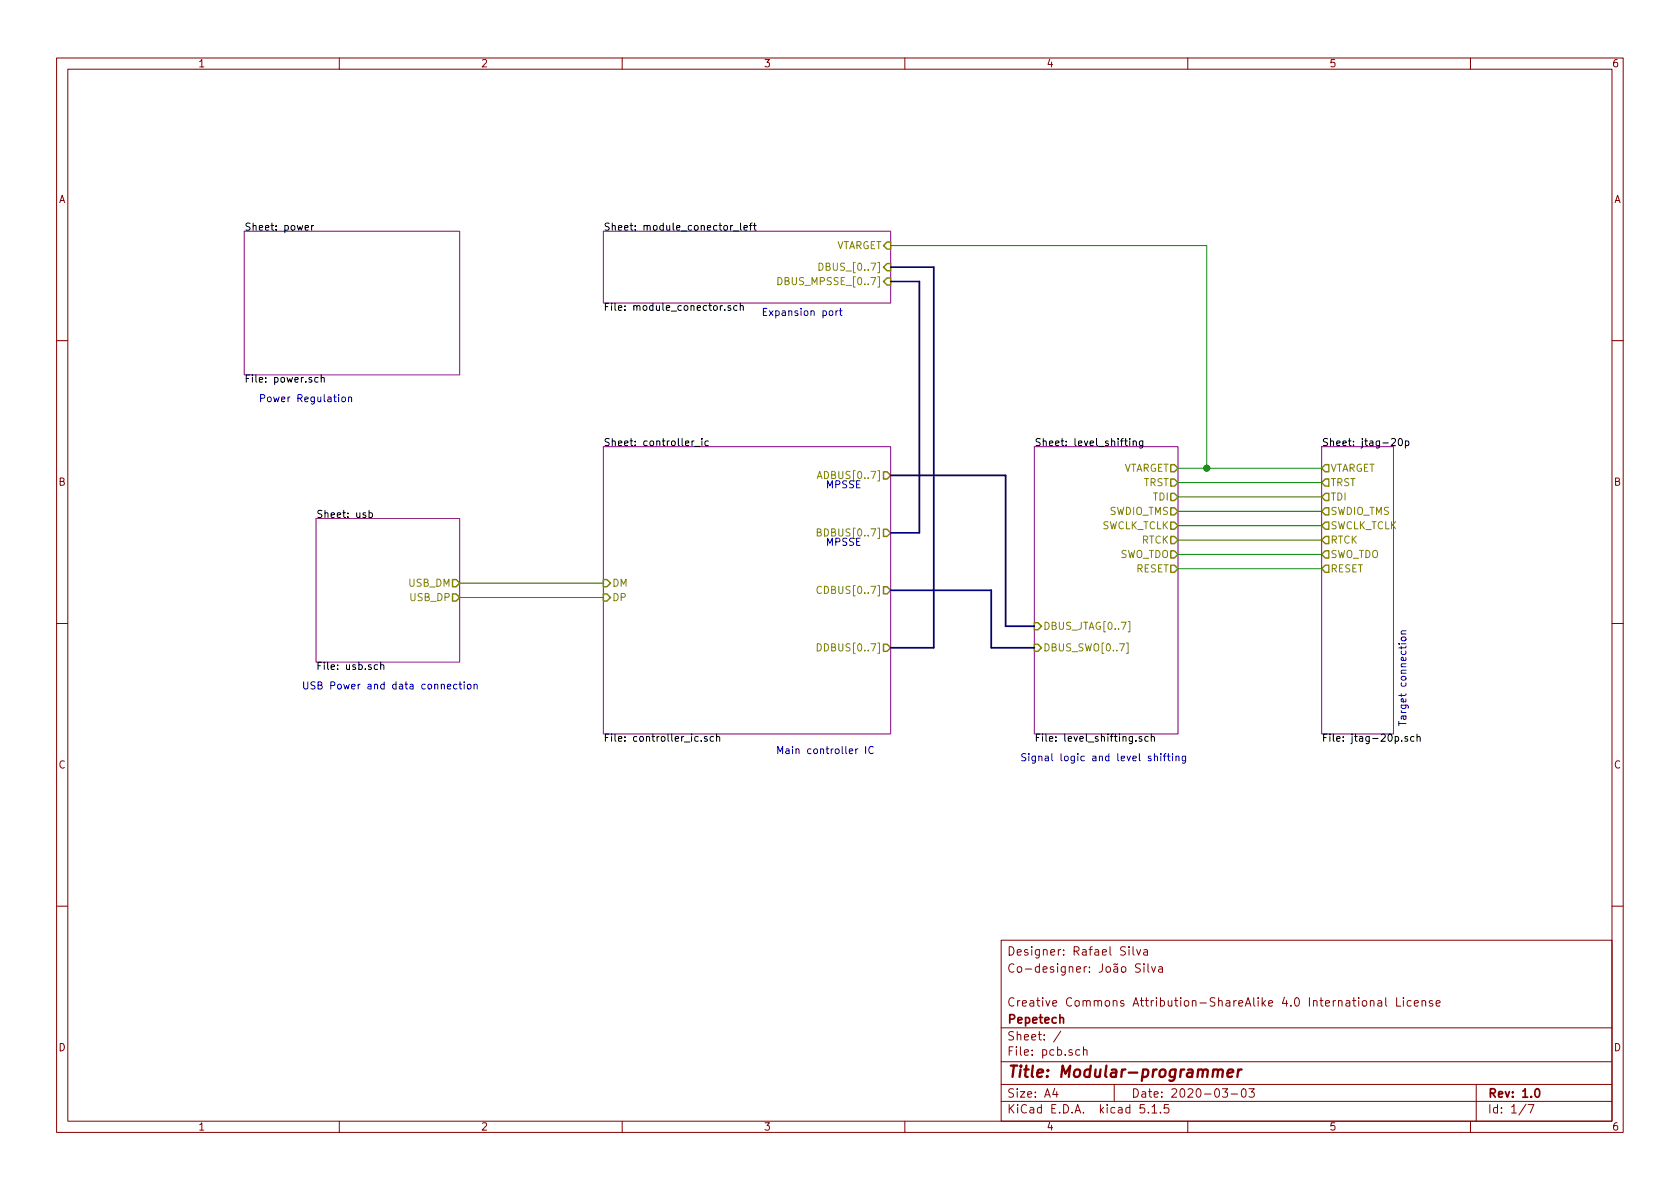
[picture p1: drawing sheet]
EESchema Schematic File Version 4
EELAYER 30 0
EELAYER END
$Descr A4 11693 8268
encoding utf-8
Sheet 1 7
Title "Modular-programmer"
Date "2020-03-03"
Rev "1.0"
Comp "Pepetech"
Comment1 "Creative Commons Attribution-ShareAlike 4.0 International License"
Comment2 ""
Comment3 "Co-designer: João Silva"
Comment4 "Designer: Rafael Silva"
$EndDescr
$Sheet
S 4200 3100 2000 2000
U 5E60D352
F0 "controller_ic" 50
F1 "controller_ic.sch" 50
F2 "ADBUS[0..7]" O R 6200 3300 50 
F3 "BDBUS[0..7]" O R 6200 3700 50 
F4 "CDBUS[0..7]" O R 6200 4100 50 
F5 "DDBUS[0..7]" O R 6200 4500 50 
F6 "DP" I L 4200 4150 50 
F7 "DM" I L 4200 4050 50 
$EndSheet
$Sheet
S 7200 3100 1000 2000
U 5E60D389
F0 "level_shifting" 50
F1 "level_shifting.sch" 50
F2 "VTARGET" O R 8200 3250 50 
F3 "TRST" O R 8200 3350 50 
F4 "TDI" O R 8200 3450 50 
F5 "SWDIO_TMS" O R 8200 3550 50 
F6 "SWCLK_TCLK" O R 8200 3650 50 
F7 "RTCK" O R 8200 3750 50 
F8 "SWO_TDO" O R 8200 3850 50 
F9 "RESET" O R 8200 3950 50 
F10 "DBUS_SWO[0..7]" I L 7200 4500 50 
F11 "DBUS_JTAG[0..7]" I L 7200 4350 50 
$EndSheet
$Sheet
S 9200 3100 500  2000
U 5E60D3C8
F0 "jtag-20p" 50
F1 "jtag-20p.sch" 50
F2 "TRST" O L 9200 3350 50 
F3 "TDI" O L 9200 3450 50 
F4 "SWDIO_TMS" O L 9200 3550 50 
F5 "SWCLK_TCLK" O L 9200 3650 50 
F6 "RTCK" O L 9200 3750 50 
F7 "SWO_TDO" O L 9200 3850 50 
F8 "RESET" O L 9200 3950 50 
F9 "VTARGET" O L 9200 3250 50 
$EndSheet
$Sheet
S 1700 1600 1500 1000
U 5E60EE3D
F0 "power" 50
F1 "power.sch" 50
$EndSheet
$Sheet
S 2200 3600 1000 1000
U 5E60D30B
F0 "usb" 50
F1 "usb.sch" 50
F2 "USB_DM" O R 3200 4050 50 
F3 "USB_DP" O R 3200 4150 50 
$EndSheet
Wire Wire Line
	3200 4050 4200 4050
Wire Wire Line
	3200 4150 4200 4150
Wire Wire Line
	8200 3950 9200 3950
Wire Wire Line
	9200 3850 8200 3850
Wire Wire Line
	8200 3750 9200 3750
Wire Wire Line
	9200 3650 8200 3650
Wire Wire Line
	8200 3550 9200 3550
Wire Wire Line
	9200 3450 8200 3450
Wire Wire Line
	8200 3350 9200 3350
Wire Wire Line
	9200 3250 8400 3250
Wire Wire Line
	8400 3250 8400 1700
Wire Wire Line
	8400 1700 6200 1700
Connection ~ 8400 3250
Wire Wire Line
	8400 3250 8200 3250
Text Notes 6000 3400 2    50   ~ 0
MPSSE
Text Notes 6000 3800 2    50   ~ 0
MPSSE
Wire Bus Line
	7200 4350 7000 4350
Wire Bus Line
	7000 4350 7000 3300
Wire Bus Line
	7000 3300 6200 3300
Wire Bus Line
	7200 4500 6900 4500
Wire Bus Line
	6900 4500 6900 4100
Wire Bus Line
	6900 4100 6200 4100
$Sheet
S 4200 1600 2000 500 
U 5E60D4D7
F0 "module_conector_left" 50
F1 "module_conector.sch" 50
F2 "VTARGET" I R 6200 1700 50 
F3 "DBUS_MPSSE_[0..7]" I R 6200 1950 50 
F4 "DBUS_[0..7]" I R 6200 1850 50 
$EndSheet
Wire Bus Line
	6200 3700 6400 3700
Wire Bus Line
	6400 3700 6400 1950
Wire Bus Line
	6400 1950 6200 1950
Wire Bus Line
	6200 4500 6500 4500
Wire Bus Line
	6500 4500 6500 1850
Wire Bus Line
	6500 1850 6200 1850
Text Notes 9800 5050 1    50   ~ 0
Target connection
Text Notes 7100 5300 0    50   ~ 0
Signal logic and level shifting
Text Notes 5400 5250 0    50   ~ 0
Main controller IC
Text Notes 2100 4800 0    50   ~ 0
USB Power and data connection
Text Notes 1800 2800 0    50   ~ 0
Power Regulation
Text Notes 5300 2200 0    50   ~ 0
Expansion port
$EndSCHEMATC
